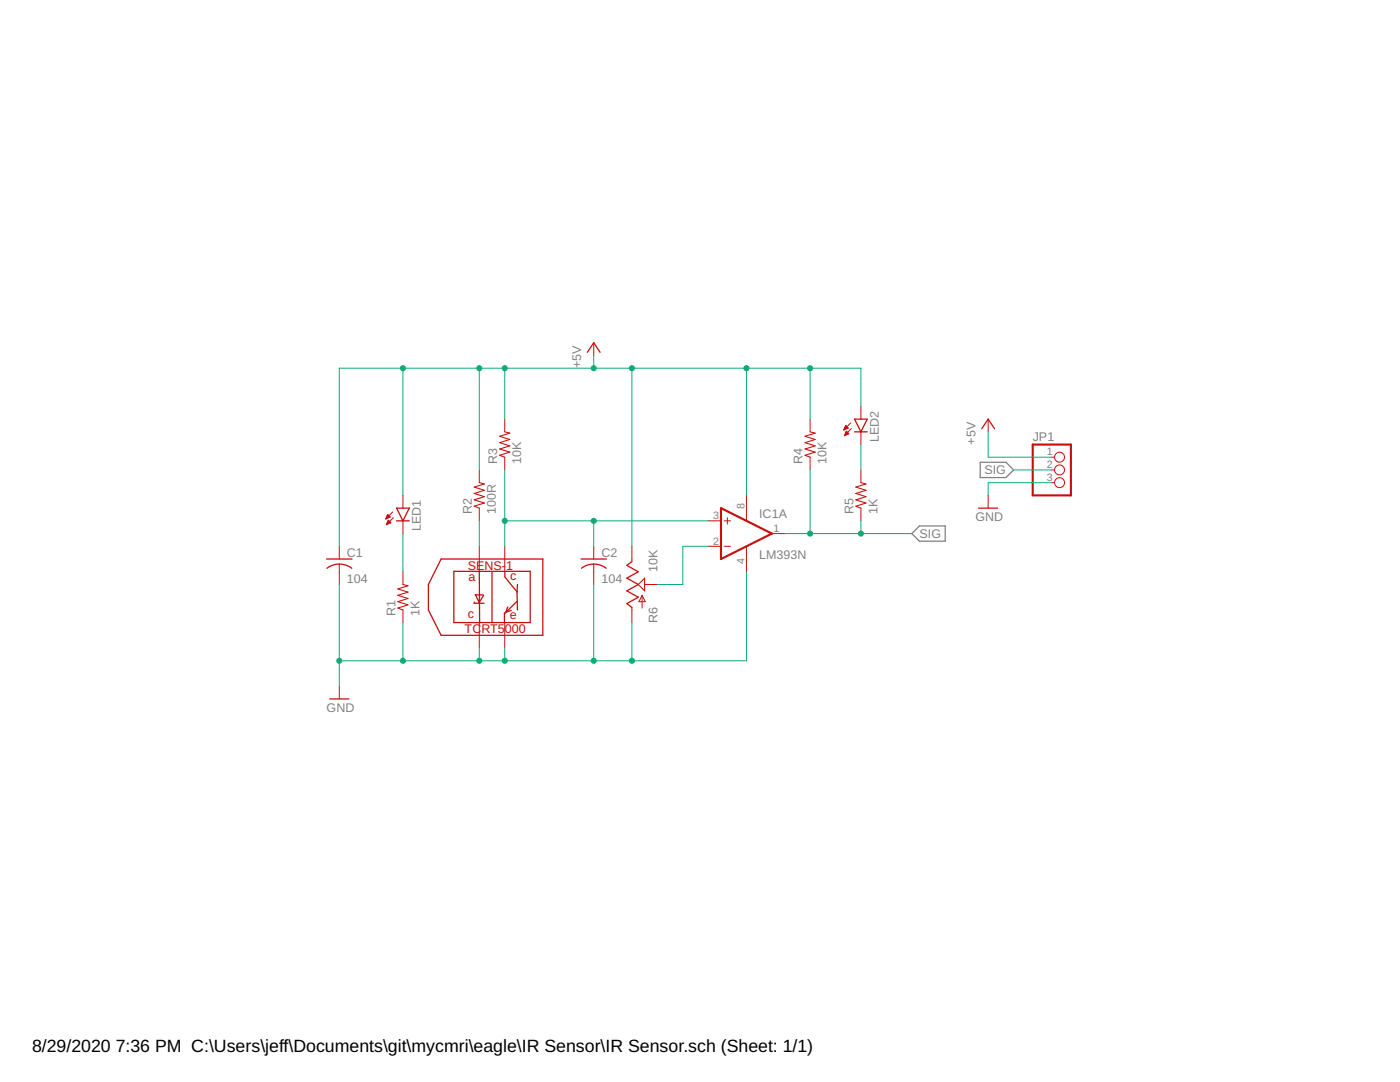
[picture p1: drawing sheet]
<svg xmlns="http://www.w3.org/2000/svg" width="279mm" height="216mm" viewBox="0 0 279 216" stroke-linecap="round" stroke-linejoin="round" font-family="sans-serif">
<path d="M195.6 92.2h5.2l1.5 1.6-1.5 1.5h-5.2zM182 106.5l1.5-1.6h5.1v3.1h-5.1z" fill="none" stroke="#808080" stroke-width=".25"/>
<path d="M95.7 96.3l1 .3-2.1 .6 2.1 .6-2.1 .7 2.1 .6-2.1 .6 2.1 .7-2.1 .6 1.1 .4M100.7 86.2l1 .2-2 .7 2 .6-2 .6 2 .7-2 .6 2 .6-2 .6 1 .4M161.7 86.2l1 .2-2 .7 2 .6-2 .6 2 .7-2 .6 2 .6-2 .6 1 .4M171.8 96.3l1 .3-2 .6 2 .6-2 .7 2 .6-2 .6 2 .7-2 .6 1 .4M80.4 116.6l1 .3-2 .6 2 .7-2 .6 2 .6-2 .7 2 .6-2 .6 1 .4M127.4 116.6l1.3-1.2v2.5z" fill="none" stroke="#c90d0c" stroke-width=".21"/>
<g fill="none" stroke="#c90d0c" stroke-width=".2">
<path d="M118.5 68.4v2.5M80.4 98.8v2.6M95.7 93.8v2.5M100.7 83.6v2.6M100.7 91.2v2.6M149 98.8v5.1M161.7 83.6v2.6M161.7 91.2v2.6M168.4 85.8h.1M168.4 85.7h.3M168.5 85.5h.5M168.6 85.4h.6"/>
<path d="M168.6 86.9h.1M168.6 85.3h.6M168.6 86.7h.4M168.7 85.2h.4M168.7 86.6h.5M168.7 85h.2M168.7 86.5h.7M168.8 84.9h.1M168.8 86.4h.4M168.8 84.9l-.4 .9M168.8 84.9l.5 .5-.9 .4M168.8 86.3h.3"/>
<path d="M168.8 86.1h.2M168.9 86l.5 .6-.9 .3zM169.8 84.4l-1.4 1.4M169.9 85.5l-1.4 1.4M171.8 81.1v2.5M171.8 86.2v2.5M171.8 93.8v2.5M197.2 83.6v2.6M197.2 98.8v2.6M209.9 91.2h.6M209.9 93.8h.6M209.9 96.3h.6"/>
<path d="M67.7 109v2.5M67.7 112.6v4M77 103.5h.1M77 103.4h.4M77.1 103.3h.6M77.2 103.1h.6M77.2 104.6h.2M77.2 103h.5M77.2 104.5h.4M77.3 102.9h.3M77.3 104.4h.6M77.3 104.2h.6"/>
<path d="M77.3 102.8h.2M77.4 102.7l.5 .5-.9 .3zM77.4 104.1h.4M77.4 104h.3M77.5 103.9h.1M77.5 103.8l.5 .5-.9 .4zM78.4 102.2l-1.4 1.3M78.5 103.3l-1.4 1.4M80.4 103.9v2.6M80.4 114.1v2.5M95.7 101.4v2.5M95.7 109v5.1"/>
<path d="M100.7 109v5.1M118.5 109v2.5M118.5 112.6v4M126.1 109v3.1M128.1 118.8v2.5M128.1 118.8l.7 1.3h-1.3zM128.7 116.6h2.5M141.4 103.9h2.5M141.4 109h2.5M144.5 103.9h1.3M144.5 109h1.3M145.2 103.3v1.3"/>
<path d="M149 109v5.1M154.1 106.5h2.5M171.8 101.4v2.5M67.7 136.9v2.6M80.4 121.7v2.5M95.7 124.2v5.1M100.7 124.2v5.1M126.1 121.2v3"/>
<circle cx="211.5" cy="96.3" r=".99"/>
<circle cx="211.5" cy="93.8" r=".99"/>
<circle cx="211.5" cy="91.2" r=".99"/>
</g>
<g fill="none" stroke="#c90d0c" stroke-width=".25">
<path d="M117.2 70.3l1.3-1.9 1.3 1.9M170.5 83.6h2.6l-1.3 2.6zM170.5 86.2h2.6M195.9 85.5l1.3-1.9 1.3 1.9M65.2 111.5h5.1M65.3 113.4a4 4 0 0 1 4.9 0M79.1 101.4h2.6l-1.3 2.5zM79.1 103.9h2.6M88 111.5h20.3v15.3h-20.3l-2.5-5.1v-5.1zM90.6 114h15.2v10.2h-15.2zM94.9 118.6l.7 1.6 .9-1.4M95.7 114v10.3"/>
<path d="M96.5 118.7l-1.6 .1M98.2 114.1v10.1M100.7 115.1l2.5 3M100.8 114.2v.8M103.2 120l-2.2 2.2 1-.4M103.2 118.1l.1 3.6M103.3 116.6l-.1 1.5M116 111.5h5M116 113.4a4 4 0 0 1 5 0M126.1 112.1l-1 .7 2.3 1.3-2.3 1.3 2.3 1.2-2.3 1.3 2.3 1.3-2.3 1.2 1 .8M195.3 101.4h3.8M65.8 139.5h3.8"/>
<path d="M94.6 120.1v.3h2M100.9 122.3h-.2v2M101.3 121.1l-.3 1"/>
</g>
<path d="M206.1 88.7h7.6v10.1h-7.6zM143.9 101.4l10.2 5.1-10.2 5z" fill="none" stroke="#c90d0c" stroke-width=".42"/>
<g fill="none" stroke="#0dab76" stroke-width=".2">
<path d="M80.4 73.5v25.3M95.7 73.5v20.3M100.7 73.5v10.1M118.5 70.9v2.6M126.1 73.5v35.5M149 73.5v25.3M161.7 73.5v10.1M100.7 93.8v15.2M161.7 93.8v12.7M171.8 81.1v-7.6h-104.1v35.5M171.8 88.7v5.1M197.2 86.2v5h12.7"/>
<path d="M202.3 93.8h7.6M209.9 96.3h-12.7v2.5M67.7 116.6v20.3M80.4 106.5v7.6M95.7 103.9v5.1M100.7 103.9h40.7M118.5 103.9v5.1M118.5 116.6v15.2M141.4 109h-5.1v7.6h-5.1M149 114.1v17.7h-81.3M156.6 106.5h25.4M171.8 103.9v2.6"/>
<path d="M80.4 124.2v7.6M95.7 129.3v2.5M100.7 129.3v2.5M126.1 124.2v7.6"/>
</g>
<g fill="#0dab76" stroke="#0dab76" stroke-width=".2">
<circle cx="171.8" cy="106.5" r=".51"/>
<circle cx="161.7" cy="106.5" r=".51"/>
<circle cx="80.4" cy="73.5" r=".51"/>
<circle cx="118.5" cy="73.5" r=".51"/>
<circle cx="100.7" cy="73.5" r=".51"/>
<circle cx="126.1" cy="73.5" r=".51"/>
<circle cx="161.7" cy="73.5" r=".51"/>
<circle cx="149" cy="73.5" r=".51"/>
<circle cx="95.7" cy="73.5" r=".51"/>
<circle cx="67.7" cy="131.8" r=".51"/>
<circle cx="80.4" cy="131.8" r=".51"/>
<circle cx="118.5" cy="131.8" r=".51"/>
<circle cx="126.1" cy="131.8" r=".51"/>
<circle cx="95.7" cy="131.8" r=".51"/>
<circle cx="100.7" cy="131.8" r=".51"/>
<circle cx="118.5" cy="103.9" r=".51"/>
<circle cx="100.7" cy="103.9" r=".51"/>
</g>
<g font-size="3.5">
<text x="6.4" y="209.9">8/29/2020</text>
<text x="23.1" y="209.9">7:36 PM C:\Users\jeff\Documents\git\mycmri\eagle\IR Sensor\IR Sensor.sch (Sheet: 1/1)</text>
</g>
<g font-size="2.5" fill="#808080">
<text x="116" y="73.5" transform="rotate(-90 116 73.5)">+5V</text>
<text x="175.4" y="88.2" transform="rotate(-90 175.4 88.2)">LED2</text>
<text x="194.7" y="88.7" transform="rotate(-90 194.7 88.7)">+5V</text>
<text x="206.1" y="88.1">JP1</text>
<text x="99.2" y="92.5" transform="rotate(-90 99.2 92.5)">R3</text>
<text x="104" y="92.5" transform="rotate(-90 104 92.5)">10K</text>
<text x="160.2" y="92.5" transform="rotate(-90 160.2 92.5)">R4</text>
<text x="165" y="92.5" transform="rotate(-90 165 92.5)">10K</text>
<text x="196.4" y="94.7">SIG</text>
<text x="84" y="106" transform="rotate(-90 84 106)">LED1</text>
<text x="94.1" y="102.7" transform="rotate(-90 94.1 102.7)">R2</text>
<text x="98.9" y="102.7" transform="rotate(-90 98.9 102.7)">100R</text>
<text x="151.5" y="103.3">IC1A</text>
<text x="170.3" y="102.7" transform="rotate(-90 170.3 102.7)">R5</text>
<text x="175.1" y="102.7" transform="rotate(-90 175.1 102.7)">1K</text>
<text x="183.5" y="107.4">SIG</text>
<text x="194.7" y="103.9">GND</text>
<text x="69.2" y="111.2">C1</text>
<text x="120" y="111.2">C2</text>
<text x="151.5" y="111.5">LM393N</text>
<text x="69.2" y="116.2">104</text>
<text x="120" y="116.2">104</text>
<text x="131.2" y="114.1" transform="rotate(-90 131.2 114.1)">10K</text>
<text x="78.9" y="123" transform="rotate(-90 78.9 123)">R1</text>
<text x="83.7" y="123" transform="rotate(-90 83.7 123)">1K</text>
<text x="131.2" y="124.2" transform="rotate(-90 131.2 124.2)">R6</text>
<text x="65.2" y="142">GND</text>
</g>
<g font-size="2.5" fill="#c90d0c">
<text x="93.4" y="113.7">SENS-</text>
<text x="101" y="113.7">1</text>
<text x="93.5" y="116">a</text>
<text x="101.8" y="115.8">c</text>
<text x="93.4" y="123.3">c</text>
<text x="101.8" y="123.6">e</text>
<text x="92.7" y="126.4">TC</text>
<text x="96.1" y="126.4">RT5</text>
<text x="100.8" y="126.4">000</text>
</g>
<g font-size="2.1" fill="#808080">
<text x="208.9" y="90.9">1</text>
<text x="208.9" y="93.4">2</text>
<text x="208.9" y="96">3</text>
<text x="148.6" y="101.6" transform="rotate(-90 148.6 101.6)">8</text>
<text x="142.3" y="103.6">3</text>
<text x="154.4" y="106.1">1</text>
<text x="142.3" y="108.7">2</text>
<text x="148.6" y="112.5" transform="rotate(-90 148.6 112.5)">4</text>
</g>
</svg>
